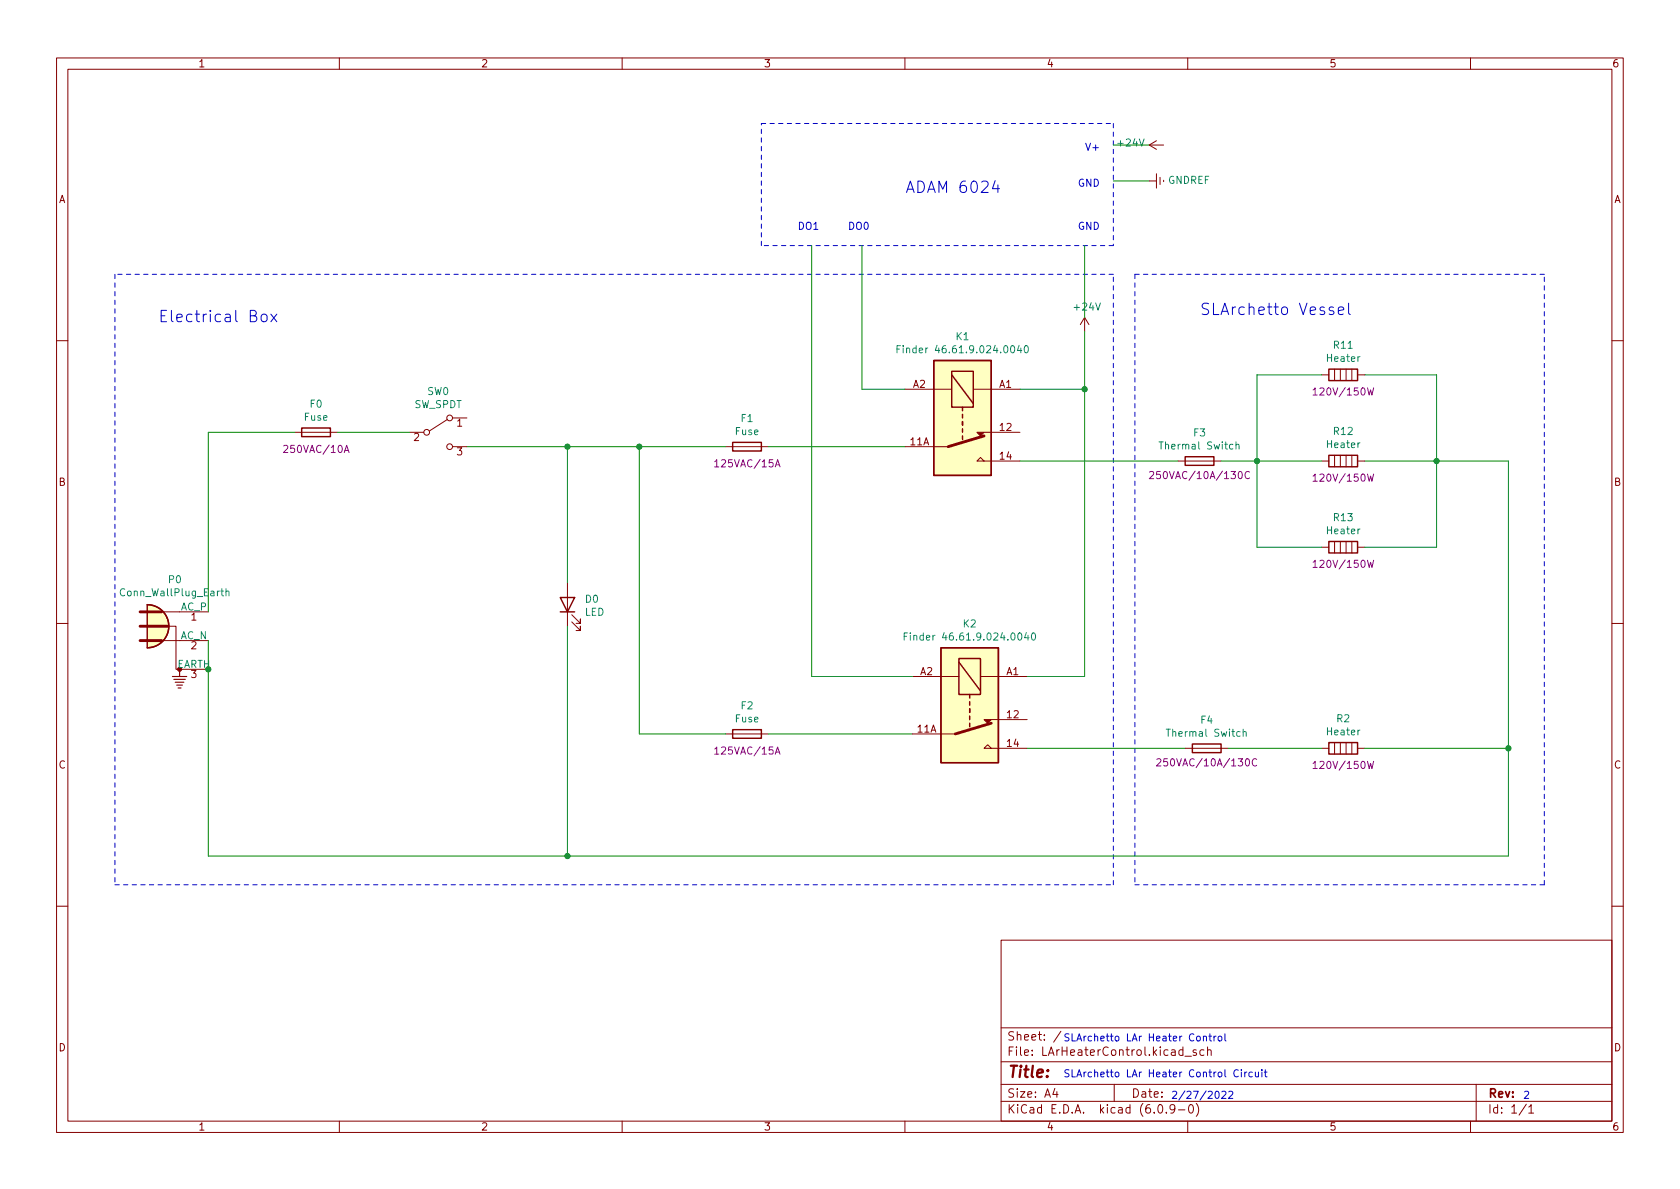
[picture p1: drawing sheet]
<svg xmlns="http://www.w3.org/2000/svg" width="297mm" height="210mm" viewBox="0 0 297 210" stroke-linecap="round" stroke-linejoin="round" font-family="sans-serif">
<g fill="none" stroke="#840000" stroke-width=".18">
<path d="M10 10.2h277v190.1h-277zM12 12.2h273v186.1h-273zM60 10.2v2M110 10.2v2M160 10.2v2M210 10.2v2M260 10.2v2M203.2 32h1.3M203.2 25.6l1.3 .8M203.2 25.6h2.5M204.5 30.7v2.6M204.5 24.9l-1.3 .7"/>
<path d="M205.1 31.4v1.2M205.7 31.9v.2M191.8 56.1l-.8 1.3M191.8 56.1v2.6M191.8 56.1l.7 1.3M10 60.2h2M52.1 76.4h7.6M72.4 76.4h2.5M79.1 74.2l-3.2 2M80 73.9h2.5M80 79h2.5M128.3 79h7.6"/>
<path d="M160 79h7.6M160 68.8h8.3M172.1 68.8h8.2M174 76.4h6.3M233.7 66.3h1.2M236 65.3v2M237 65.3v2M238 65.3v2M239 65.3v2M240 66.3h1.3M285 60.2h2M172.7 81.5l.7-.6 .6 .6z"/>
<path d="M174 81.5h6.3M208.3 81.5h7.6M233.7 81.5h1.2M233.7 96.8h1.2M236 80.5v2M236 95.8v2M237 80.5v2M237 95.8v2M238 80.5v2M238 95.8v2M239 80.5v2M239 95.8v2"/>
<path d="M240 81.5h1.3M240 96.8h1.3M10 110.2h2M24.8 110.7h6.3v7.7h5.7M28.6 113.3h8.2M28.6 108.2h8.2M100.3 103.1v7.6M101.1 110l1.5 1.5v-.8v.8h-.7M101.1 108.7l1.5 1.5v-.7v.7h-.7M161.3 119.6h8.2M173.4 119.6h8.2M285 110.2h2"/>
<path d="M128.3 129.8h7.6M161.3 129.8h7.6M174 132.3l.6-.6 .7 .6zM175.3 127.2h6.3M175.3 132.3h6.3M209.5 132.3h7.7M233.7 132.3h1.2M236 131.3v2M237 131.3v2M238 131.3v2M239 131.3v2M240 132.3h1.3"/>
<path d="M10 160.2h2M177 166.3h108v32h-108zM285 160.2h2M60 198.3v2M110 198.3v2M160 198.3v2M177 194.8h108M177 191.8h108M177 187.8h108M177 181.8h108M186.5 192.5l-.4 1h1M186.9 193v1"/>
<path d="M187.6 182.4l-1.3 1.9M197 191.8v3M204.9 195.4l.2-.1a.81 .81 0 0 1 .6 .7 .81 .81 0 0 1-.3 .8h-.2a.81 .81 0 0 1-.6-.6 .81 .81 0 0 1 .3-.8zM206.2 196.7v.1M207.7 196l-.3 .3h-.3l-.2-.3 .1-.6 .4-.1 .2 .2a.99 .99 0 0 1-.3 1.3h-.3M208.4 196.3h1.1M209.5 186.8h1.1M210 198.3v2M210.4 195.4l.1-.1a.81 .81 0 0 1 .6 .7 .81 .81 0 0 1-.3 .8h-.2a.81 .81 0 0 1-.5-.6 .81 .81 0 0 1 .3-.8zM211.5 195.1a1.72 1.72 0 0 1 0 2.3M211.5 185.7l-.4-.1-.2 .2 .1 .3 .5 .1v.4h-.6M212.9 185.7l-.5-.1-.3 .3v.4l.2 .3h.6"/>
<path d="M213.5 185.8l.2-.2 .4 .1v.9M213.5 185.1v1.5M260 198.3v2M261 191.8v6.5M269.9 195.3l-1.3 1.9M270.3 195.8l.4-.5v1.5M270.3 196.8h.9"/>
<circle cx="75.4" cy="76.4" r=".51"/>
<circle cx="79.5" cy="79" r=".51"/>
<circle cx="79.5" cy="73.9" r=".51"/>
</g>
<g fill="#ffffc2" stroke="#ffffc2" stroke-width=".18">
<path d="M26 106.9a3.8 3.8 0 0 1 3.8 3.8 3.8 3.8 0 0 1-3.8 3.8z"/>
<path d="M165.1 63.7h10.2v20.4h-10.2z"/>
<path d="M166.4 114.5h10.1v20.4h-10.1z"/>
</g>
<g fill="none" stroke="#840000" stroke-width=".25">
<path d="M53.3 75.7h5.1v1.5h-5.1zM129.5 78.2h5.1v1.6h-5.1zM165.1 63.7h10.2v20.4h-10.2zM168.3 65.7h3.8v6.3h-3.8zM168.3 66.3l3.8 5.1M170.2 72v.6M170.2 73.3v.6M170.2 74.5v.7M170.2 75.8v.6M170.2 77.1v.6M234.9 65.3h5.1v2h-5.1zM209.5 80.8h5.1v1.5h-5.1z"/>
<path d="M234.9 95.8h5.1v2h-5.1zM234.9 80.5h5.1v2h-5.1zM26 106.9a3.8 3.8 0 0 1 3.8 3.8 3.8 3.8 0 0 1-3.8 3.8zM99.1 105.7h2.5l-1.3 2.5zM99.1 108.2h2.5M166.4 114.5h10.1v20.4h-10.1zM169.5 116.5h3.9v6.3h-3.9zM169.5 117.1l3.9 5.1M129.5 129h5.1v1.6h-5.1zM171.4 122.8v.6M171.4 124.1v.6M171.4 125.3v.7"/>
<path d="M171.4 126.6v.6M171.4 127.9v.6M210.8 131.6h5.1v1.5h-5.1zM234.9 131.3h5.1v2h-5.1z"/>
</g>
<path d="M174 77.1l-6.4 1.9M24.8 113.3h3.8M24.8 110.7h4.9M24.8 108.2h3.8M175.3 127.9l-6.4 1.9" fill="none" stroke="#840000" stroke-width=".51"/>
<path d="M30.5 119.6h2.5M31.7 118.4v1.2M30.7 120.1h2.1M31 120.6h1.5M31.2 121.2h1.1M31.5 121.7h.5" fill="none" stroke="#840000" stroke-width=".2"/>
<g fill="none" stroke="#008484" stroke-width=".18">
<path d="M158.6 61.7h.4M159.2 61.1h-.6v1.3M159.7 61.1v.1M159.7 61.5v.9M180.2 61.1l-.3 .9h.8M180.5 61.5v.9M181.2 61.2l.2-.1a.68 .68 0 0 1 .4 .7 .68 .68 0 0 1-.4 .6l-.2-.1-.1-.4zM204.9 78.1h.7M218.5 78.7l.2-.1h.3l.1 .8M218.5 78.1v1.3M40 104.6l.1-.1 .3 .1 .1 .8M40 104.1v1.3"/>
<path d="M159.9 112.5h.4M160.5 111.9h-.6v1.3M161 111.9v.1M161 112.3v.9M181.5 111.9l-.3 .9h.7M181.8 112.3v.9M182.5 112l.2-.1a.68 .68 0 0 1 .4 .7 .68 .68 0 0 1-.4 .6l-.2-.1-.1-.4zM206.2 128.9h.7M219.8 129.5l.2-.1h.3v.8M219.8 128.9v1.3"/>
</g>
<g fill="none" stroke="#840084" stroke-width=".18">
<path d="M61 79.7h.6M232.2 69l.3-.4v1.3M232.2 69.9h.7M241.8 68.6l.3 1.3 .2-.9 .3 .9 .3-1.3M60.9 80l.4-1.3 .4 1.3M126.4 81.7l.3-.4v1.3M126.4 82.6h.7M137.1 82.6l.4-1.3 .4 1.3M137.2 82.2h.6M203.3 83.5l.4-.1 .3 .3-.8 .9h.8M220.9 83.5a.6 .6 0 0 0-.8 .4 .6 .6 0 0 0 .6 .7l.2-.1M232.2 99.4l.3-.3v1.2"/>
<path d="M232.2 84.2l.3-.4v1.3M232.2 85.1h.7M241.8 99.1l.3 1.2 .2-.9 .3 .9 .3-1.2M241.8 83.8l.3 1.3 .2-.9 .3 .9 .3-1.3M232.2 100.3h.7M126.4 132.5l.3-.4v1.3M126.4 133.4h.7M137.1 133.4l.4-1.3 .4 1.3M137.2 133h.6M204.5 134.3l.5-.1 .3 .3-.8 .9h.8M222.2 134.3a.6 .6 0 0 0-.8 .4 .6 .6 0 0 0 .5 .7l.3-.1M232.2 135l.3-.4v1.3"/>
<path d="M232.2 135.9h.7M241.8 134.6l.3 1.3 .2-.9 .3 .9 .3-1.3"/>
</g>
<g fill="#840000" stroke="#840000" stroke-width=".18">
<path d="M172.7 76.4h1.3l-.6 .7z"/>
<path d="M174 127.2h1.3l-.7 .7z"/>
</g>
<g fill="none" stroke="#0000c2" stroke-width=".18">
<path d="M176 31.9l-.5 1.5h1.2M176.4 32.7v1.3M46.4 55.6a.54 .54 0 0 1 .8 .3v.6a.54 .54 0 0 1-.5 .4 .54 .54 0 0 1-.5-.4v-.6zM47.9 55.6l1 1.3M48.9 55.6l-1 1.3M236.6 55l1-.2-.1-.4-.6-.1-.3 .3 .1 .9 .2 .1 .6-.1M238.4 53.6v1.7l.3 .3M212.8 183.4l.2-.2 .3 .1v.8M212.8 183.2v.9M213.7 183.2h.5M213.9 182.8v1.1l.3 .2M214.6 183.2v.9"/>
<path d="M214.9 193.1l.2-.1a.68 .68 0 0 1 .5 .6 .68 .68 0 0 1-.5 .6l-.2-.1-.1-.3zM215 183.2l-.4 .3M215.5 183.3l.3-.1 .2 .3v.3l-.2 .3-.3-.1-.1-.2zM216 193.1l.5-.1 .3 .3-.8 .9h.8M216.6 182.8v1.1l.2 .2M217.2 193.1l.5-.1 .3 .3-.8 .9h.8M218.9 189.3a.6 .6 0 0 0-.8 .4 .6 .6 0 0 0 .6 .7l.2-.1M219.5 189.2v.1M219.5 189.6v.8M220.1 189.6v.8M220.5 189.6l-.4 .2M221.4 189.6h-.3l-.3 .2 .1 .6h.5"/>
<path d="M222 189.6v.8h.3l.2-.1M222.5 189.6v.8M223.1 189.2v.1M223.1 189.6v.8M223.5 189.6h.5M223.7 189.2v1l.3 .2"/>
</g>
<path d="M134.6 21.8h62.2M196.8 21.8v21.6M20.3 48.5v108M134.6 43.4v-21.6M196.8 48.5h-176.5M196.8 43.4h-62.2M200.7 48.5v108M273 48.5h-72.3M20.3 156.5h176.5M196.8 156.5v-108M200.7 156.5h72.3M273 156.5v-108" fill="none" stroke="#0000c2" stroke-width=".18" stroke-dasharray=".8 .8"/>
<g fill="none" stroke="#008400" stroke-width=".18">
<path d="M196.8 25.6h6.4M196.8 32h6.4M143.5 43.4v76.2h17.8M152.4 43.4v25.4h7.6M191.8 43.4v12.7M191.8 58.7v60.9h-10.2M52.1 76.4h-15.3v31.8M59.7 76.4h12.7M82.5 79h45.8M100.3 79v24.1M113 79v50.8h15.3M135.9 79h24.1"/>
<path d="M180.3 68.8h11.5M233.7 66.3h-11.5v30.5h11.5M241.3 66.3h12.7v30.5h-12.7M180.3 81.5h28M215.9 81.5h17.8M241.3 81.5h25.4v69.9h-229.9v-38.1M100.3 110.7v40.7M135.9 129.8h25.4M181.6 132.3h27.9M217.2 132.3h16.5M241.3 132.3h25.4"/>
</g>
<g fill="#008400" stroke="#008400" stroke-width=".18">
<circle cx="36.8" cy="118.4" r=".46"/>
<circle cx="100.3" cy="151.4" r=".46"/>
<circle cx="113" cy="79" r=".46"/>
<circle cx="100.3" cy="79" r=".46"/>
<circle cx="191.8" cy="68.8" r=".46"/>
<circle cx="222.2" cy="81.5" r=".46"/>
<circle cx="254" cy="81.5" r=".46"/>
<circle cx="266.7" cy="132.3" r=".46"/>
</g>
<g font-size="2.8" fill="#0000c2">
<text x="160" y="34.1">ADAM 6024</text>
<text x="27.9" y="57">Electrical Box</text>
<text x="212.1" y="55.7">SLArchetto Vessel</text>
</g>
<text font-size="2.8" fill="#840000" x="178" y="190.6">Title:</text>
<g font-size="2.1" fill="#840000">
<text x="178" y="184">Sheet: /</text>
<text x="178" y="186.7">File: LArHeaterControl.kicad_sch</text>
<text x="178" y="196.9">KiCad E.D.A. kicad (6.0.9-0)</text>
<text x="178" y="194.1">Size: A4</text>
<text x="200" y="194.1">Date:</text>
<text x="263" y="194.1">Rev:</text>
<text x="263" y="196.9">Id: 1/1</text>
</g>
<g font-size="1.8" fill="#840000">
<text x="35" y="11.9">1</text>
<text x="85" y="11.9">2</text>
<text x="135" y="11.9">3</text>
<text x="185" y="11.9">4</text>
<text x="235" y="11.9">5</text>
<text x="285" y="11.9">6</text>
<text x="10.3" y="35.9">A</text>
<text x="285.3" y="35.9">A</text>
<text x="161.4" y="68.6">A2</text>
<text x="176.7" y="68.6">A1</text>
<text x="73.2" y="78">2</text>
<text x="80.8" y="75.4">1</text>
<text x="176.8" y="76.2">12</text>
<text x="80.8" y="80.5">3</text>
<text x="160.9" y="78.7">11A</text>
<text x="176.8" y="81.3">14</text>
<text x="10.3" y="85.9">B</text>
<text x="285.3" y="85.9">B</text>
<text x="33.8" y="109.7">1</text>
<text x="33.8" y="114.8">2</text>
<text x="33.8" y="119.9">3</text>
<text x="162.7" y="119.4">A2</text>
<text x="177.9" y="119.4">A1</text>
<text x="162.2" y="129.5">11A</text>
<text x="178.1" y="127">12</text>
<text x="10.3" y="135.9">C</text>
<text x="178.1" y="132.1">14</text>
<text x="285.3" y="135.9">C</text>
<text x="10.3" y="185.9">D</text>
<text x="285.3" y="185.9">D</text>
<text x="35" y="199.9">1</text>
<text x="85" y="199.9">2</text>
<text x="135" y="199.9">3</text>
<text x="185" y="199.9">4</text>
<text x="235" y="199.9">5</text>
<text x="285" y="199.9">6</text>
</g>
<g font-size="1.8" fill="#0000c2">
<text x="191.8" y="26.7">V+</text>
<text x="190.5" y="33">GND</text>
<text x="141" y="40.6">DO1</text>
<text x="149.9" y="40.6">DO0</text>
<text x="190.5" y="40.6">GND</text>
<text x="188" y="184.1">SLArchetto LAr Heater Control</text>
<text x="188" y="190.5">SLArchetto LAr Heater Control Circuit</text>
<text x="207" y="194.3">2/27/2022</text>
<text x="269.2" y="194.3">2</text>
</g>
<g font-size="1.8" fill="#008484">
<text x="197.8" y="25.9">+24V</text>
<text x="206.5" y="32.5">GNDREF</text>
<text x="190.1" y="54.9">+24V</text>
<text x="160.3" y="62.5">Finder 46.61.9.024.0040</text>
<text x="169" y="60.1">K1</text>
<text x="234.7" y="64">Heater</text>
<text x="235.9" y="61.7">R11</text>
<text x="75.6" y="69.8">SW0</text>
<text x="53.8" y="74.4">Fuse</text>
<text x="54.8" y="72.1">F0</text>
<text x="73.2" y="72.2">SW_SPDT</text>
<text x="130" y="76.9">Fuse</text>
<text x="131" y="74.6">F1</text>
<text x="211.1" y="77.2">F3</text>
<text x="235.9" y="76.9">R12</text>
<text x="205.6" y="79.5">Thermal Switch</text>
<text x="234.7" y="79.2">Heater</text>
<text x="234.7" y="94.5">Heater</text>
<text x="235.9" y="92.1">R13</text>
<text x="21.7" y="105.4">Conn_WallPlug_Earth</text>
<text x="29.8" y="103.1">P0</text>
<text x="31.9" y="107.9">AC_P</text>
<text x="103.5" y="106.6">D0</text>
<text x="31.9" y="113">AC_N</text>
<text x="103.4" y="108.9">LED</text>
<text x="161.6" y="113.3">Finder 46.61.9.024.0040</text>
<text x="170.3" y="110.9">K2</text>
<text x="31.2" y="118.1">EARTH</text>
<text x="131" y="125.4">F2</text>
<text x="130" y="127.7">Fuse</text>
<text x="206.8" y="130.3">Thermal Switch</text>
<text x="212.3" y="128">F4</text>
<text x="234.7" y="130">Heater</text>
<text x="236.4" y="127.7">R2</text>
</g>
<g font-size="1.8" fill="#840084">
<text x="232.9" y="69.9">120V/150W</text>
<text x="50.7" y="80.1">250VAC/10A</text>
<text x="126.9" y="82.6">125VAC/15A</text>
<text x="204.5" y="84.7">250VAC/10A/130C</text>
<text x="232.9" y="85.2">120V/150W</text>
<text x="232.9" y="100.4">120V/150W</text>
<text x="126.9" y="133.4">125VAC/15A</text>
<text x="205.8" y="135.5">250VAC/10A/130C</text>
<text x="232.9" y="136">120V/150W</text>
</g>
</svg>
